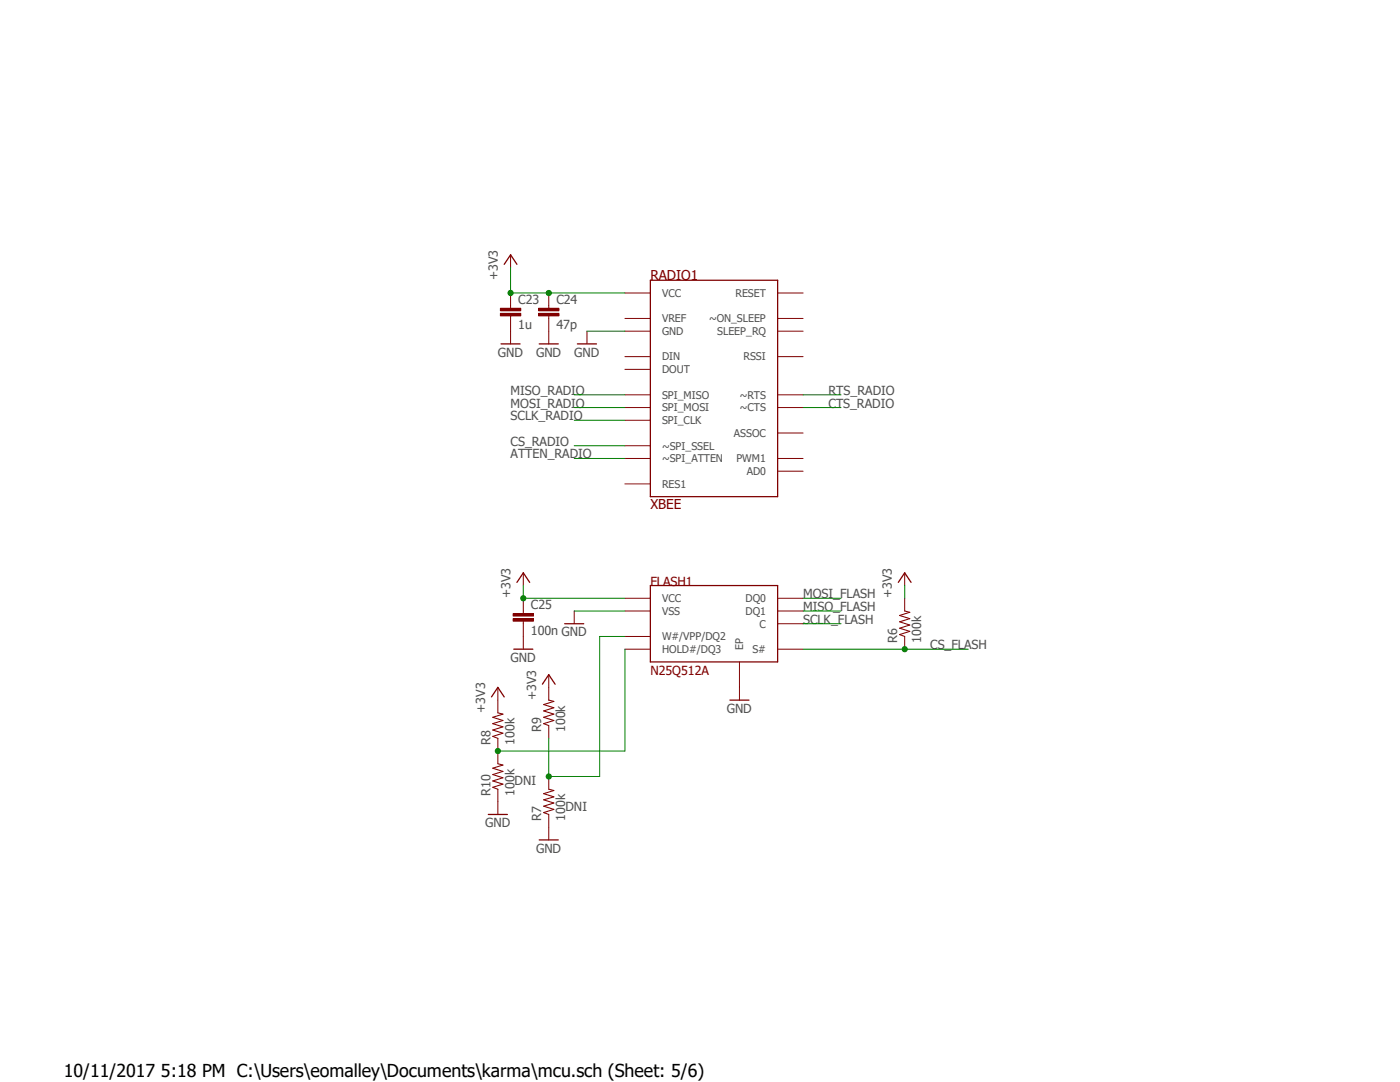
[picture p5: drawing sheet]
<svg xmlns="http://www.w3.org/2000/svg" width="279mm" height="216mm" viewBox="0 0 279 216" stroke-linecap="round" stroke-linejoin="round" font-family="sans-serif">
<path d="M94.2 48.5l103.7 122.3M197.9 48.5l-103.7 122.3" fill="none" stroke="#fff" stroke-width=".2"/>
<g fill="none" stroke="#800000" stroke-width=".2">
<path d="M124.7 58.5h5.1M155.2 58.5h5.1M101.9 61v.5M101.9 63v.5M124.7 73.7h5.1M124.7 71.2h5.1M124.7 78.8h5.1M124.7 66.1h5.1M124.7 63.5h5.1M155.2 71.2h5.1M155.2 78.8h5.1M155.2 66.1h5.1"/>
<path d="M155.2 63.5h5.1M124.7 91.5h5.1M124.7 96.6h5.1M124.7 81.3h5.1M124.7 88.9h5.1M124.7 83.9h5.1M155.2 91.5h5.1M155.2 81.3h5.1M155.2 86.4h5.1M155.2 94h5.1"/>
</g>
<path d="M129.8 55.9h25.4v43.2h-25.4z" fill="none" stroke="#800000" stroke-width=".25"/>
<path d="M99.9 62.5h4v.5h-4z" fill-rule="evenodd" fill="#800000"/>
<path d="M99.9 62.5h4v.5h-4z" fill="none" stroke="#800000" stroke-width=".2"/>
<path d="M99.9 61.5h4v.5h-4z" fill-rule="evenodd" fill="#800000"/>
<path d="M101.9 58.5v2.5M99.9 61.5h4v.5h-4zM101.9 63.5v2.6M109.5 61v.5M109.5 63v.5" fill="none" stroke="#800000" stroke-width=".2"/>
<path d="M107.5 62.5h4v.5h-4z" fill-rule="evenodd" fill="#800000"/>
<path d="M107.5 62.5h4v.5h-4z" fill="none" stroke="#800000" stroke-width=".2"/>
<path d="M107.5 61.5h4v.5h-4z" fill-rule="evenodd" fill="#800000"/>
<g fill="none" stroke="#800000" stroke-width=".2">
<path d="M109.5 58.5v2.5M101.9 66.1v2.5M107.5 61.5h4v.5h-4zM109.5 63.5v5.1M117.1 66.1v2.5M124.7 119.4h5.1M155.2 119.4h5.1M104.4 121.9v.5M104.4 124v.5M124.7 129.5h5.1M124.7 121.9h5.1M124.7 127h5.1"/>
<path d="M147.6 132.1v5.1M155.2 129.5h5.1M155.2 121.9h5.1M155.2 124.5h5.1"/>
</g>
<path d="M100 68.6h3.8M107.6 68.6h3.8M115.2 68.6h3.8M129.8 116.8h25.4v15.3h-25.4z" fill="none" stroke="#800000" stroke-width=".25"/>
<path d="M102.4 123.4h4.1v.6h-4.1z" fill-rule="evenodd" fill="#800000"/>
<path d="M102.4 123.4h4.1v.6h-4.1z" fill="none" stroke="#800000" stroke-width=".2"/>
<path d="M102.4 122.4h4.1v.5h-4.1z" fill-rule="evenodd" fill="#800000"/>
<g fill="none" stroke="#800000" stroke-width=".2">
<path d="M101.9 50.8v2.6M104.4 114.3v2.5M104.4 119.4v2.5M180.6 114.3v2.5M180.6 119.4v2.5M99.4 137.2v5M102.4 122.4h4.1v.5h-4.1zM104.4 124.5v5M109.5 134.6v5.1M114.6 121.9v2.6M147.6 137.2v2.5M180.6 127v2.5"/>
<path d="M99.4 147.3v5.1M99.4 157.5v5M109.5 144.8v2.5M109.5 154.9v2.6M109.5 162.5v5.1"/>
</g>
<path d="M100.6 52.7l1.3-1.9 1.3 1.9M103.2 116.2l1.2-1.9 1.3 1.9M179.3 116.2l1.3-1.9 1.2 1.9M98.1 139.1l1.3-1.9 1.2 1.9M102.5 129.5h3.8M108.2 136.5l1.3-1.9 1.3 1.9M112.7 124.5h3.8M145.7 139.7h3.8M97.5 162.5h3.8M107.6 167.6h3.8" fill="none" stroke="#800000" stroke-width=".25"/>
<path d="M109.5 139.7l1 .3-2 .6 2 .6-2 .7 2 .6-2 .6 2 .7-2 .6 1 .4M180.6 121.9l1 .3-2.1 .6 2.1 .6-2.1 .7 2.1 .6-2.1 .6 2.1 .7-2.1 .6 1.1 .4M99.4 142.2l1 .3-2.1 .6 2.1 .7-2.1 .6 2.1 .6-2.1 .7 2.1 .6-2.1 .6 1.1 .4M99.4 152.4l1 .3-2.1 .6 2.1 .6-2.1 .7 2.1 .6-2.1 .6 2.1 .7-2.1 .6 1.1 .4M109.5 157.5l1 .2-2 .7 2 .6-2 .6 2 .6-2 .7 2 .6-2 .6 1 .4" fill="none" stroke="#800000" stroke-width=".21"/>
<path d="M101.9 53.4v5.1h22.8M114.6 78.8h10.1M117.1 66.1h7.6M160.3 78.8h7.6M114.6 81.3h10.1M114.6 83.9h10.1M114.6 88.9h10.1M114.6 91.5h10.1M160.3 81.3h7.6M114.6 121.9h10.1" fill="none" stroke="#008000" stroke-width=".2"/>
<circle cx="101.9" cy="58.5" r=".51" fill="#008000"/>
<circle cx="101.9" cy="58.5" r=".51" fill="none" stroke="#008000" stroke-width=".2"/>
<circle cx="109.5" cy="58.5" r=".51" fill="#008000"/>
<g fill="none" stroke="#008000" stroke-width=".2">
<path d="M104.4 116.8v2.6h20.3"/>
<circle cx="109.5" cy="58.5" r=".51"/>
</g>
<circle cx="104.4" cy="119.4" r=".51" fill="#008000"/>
<g fill="none" stroke="#008000" stroke-width=".2">
<path d="M180.6 116.8v2.6M160.3 129.5h33"/>
<circle cx="104.4" cy="119.4" r=".51"/>
</g>
<circle cx="180.5" cy="129.5" r=".51" fill="#008000"/>
<g fill="none" stroke="#008000" stroke-width=".2">
<path d="M160.3 119.4h7.6M124.7 129.5v20.4h-25.3M160.3 124.5h7.6M160.3 121.9h7.6"/>
<circle cx="180.5" cy="129.5" r=".51"/>
</g>
<circle cx="99.4" cy="149.9" r=".51" fill="#008000"/>
<g fill="none" stroke="#008000" stroke-width=".2">
<path d="M124.7 127h-5v27.9h-10.2"/>
<circle cx="99.4" cy="149.9" r=".51"/>
</g>
<circle cx="109.5" cy="154.9" r=".51" fill="#008000"/>
<g fill="none" stroke="#008000" stroke-width=".2">
<path d="M109.5 147.3v7.6"/>
<circle cx="109.5" cy="154.9" r=".51"/>
</g>
<text font-size="3.6" x="12.7" y="214.9">10/11/2017 5:18 PM C:\Users\eomalley\Documents\karma\mcu.sch (Sheet: 5/6)</text>
<g font-size="2.7" fill="#800000">
<text x="129.8" y="55.9">RADIO1</text>
<text x="129.8" y="101.6">XBEE</text>
</g>
<g font-size="2.5" fill="#505050">
<text x="99.4" y="55.9" transform="rotate(-90 99.4 55.9)">+3V3</text>
<text x="103.4" y="65.7">1u</text>
<text x="103.4" y="60.6">C23</text>
<text x="111" y="65.7">47p</text>
<text x="111" y="60.6">C24</text>
<text x="99.4" y="71.2">GND</text>
<text x="107" y="71.2">GND</text>
<text x="114.6" y="71.2">GND</text>
<text x="101.9" y="78.8">MISO_RADIO</text>
<text x="101.9" y="81.3">MOSI_RADIO</text>
<text x="101.9" y="83.9">SCLK_RADIO</text>
<text x="165.4" y="78.8">RTS_RADIO</text>
<text x="165.4" y="81.3">CTS_RADIO</text>
<text x="101.9" y="88.9">CS_RADIO</text>
<text x="101.9" y="91.5">ATTEN_RADIO</text>
<text x="101.9" y="119.4" transform="rotate(-90 101.9 119.4)">+3V3</text>
<text x="160.3" y="119.4">MOSI_FLASH</text>
<text x="178" y="119.4" transform="rotate(-90 178 119.4)">+3V3</text>
<text x="106" y="121.5">C25</text>
<text x="160.3" y="124.5">SCLK_FLASH</text>
<text x="160.3" y="121.9">MISO_FLASH</text>
<text x="106" y="126.6">100n GND</text>
<text x="179.1" y="128.3" transform="rotate(-90 179.1 128.3)">R6</text>
<text x="183.9" y="128.3" transform="rotate(-90 183.9 128.3)">100k</text>
<text x="185.6" y="129.5">CS_FLASH</text>
<text x="101.9" y="132.1">GND</text>
<text x="96.8" y="142.2" transform="rotate(-90 96.8 142.2)">+3V3</text>
<text x="107" y="139.7" transform="rotate(-90 107 139.7)">+3V3</text>
<text x="145" y="142.2">GND</text>
<text x="97.9" y="148.6" transform="rotate(-90 97.9 148.6)">R8</text>
<text x="102.7" y="148.6" transform="rotate(-90 102.7 148.6)">100k</text>
<text x="108" y="146.1" transform="rotate(-90 108 146.1)">R9</text>
<text x="112.8" y="146.1" transform="rotate(-90 112.8 146.1)">100k</text>
<text x="97.9" y="158.8" transform="rotate(-90 97.9 158.8)">R10</text>
<text x="102.7" y="158.8" transform="rotate(-90 102.7 158.8)">100k</text>
<text x="102.7" y="156.7">DNI</text>
<text x="112.9" y="161.8">DNI</text>
<text x="96.8" y="165.1">GND</text>
<text x="108" y="163.8" transform="rotate(-90 108 163.8)">R7</text>
<text x="112.8" y="163.8" transform="rotate(-90 112.8 163.8)">100k</text>
<text x="107" y="170.1">GND</text>
</g>
<g font-size="2.5" fill="#800000">
<text x="129.8" y="116.8">FLASH1</text>
<text x="129.8" y="134.6">N25Q512A</text>
</g>
<g font-size="2.1" fill="#505050">
<text x="132.1" y="59.2">VCC</text>
<text x="146.8" y="59.2">RESET</text>
<text x="132.1" y="64.3">VREF</text>
<text x="141.5" y="64.3">~ON_SLEEP</text>
<text x="132.1" y="71.9">DIN</text>
<text x="132.1" y="66.8">GND</text>
<text x="143.1" y="66.8">SLEEP_RQ</text>
<text x="148.4" y="71.9">RSSI</text>
<text x="132.1" y="74.5">DOUT</text>
<text x="132.1" y="79.5">SPI_MISO</text>
<text x="132.1" y="82.1">SPI_MOSI</text>
<text x="147.6" y="79.5">~RTS</text>
<text x="147.7" y="82.1">~CTS</text>
<text x="132.1" y="89.7">~SPI_SSEL</text>
<text x="132.1" y="84.6">SPI_CLK</text>
<text x="146.5" y="87.2">ASSOC</text>
<text x="132.1" y="92.2">~SPI_ATTEN</text>
<text x="147" y="92.2">PWM1</text>
<text x="149" y="94.8">AD0</text>
<text x="132.1" y="97.3">RES1</text>
<text x="132.1" y="122.7">VSS</text>
<text x="132.1" y="120.1">VCC</text>
<text x="148.8" y="122.7">DQ1</text>
<text x="148.8" y="120.1">DQ0</text>
<text x="151.6" y="125.2">C</text>
<text x="132.1" y="127.8">W#/VPP/DQ2</text>
<text x="132.1" y="130.3">HOLD#/DQ3</text>
<text x="148.3" y="129.8" transform="rotate(-90 148.3 129.8)">EP</text>
<text x="150.2" y="130.3">S#</text>
</g>
</svg>
